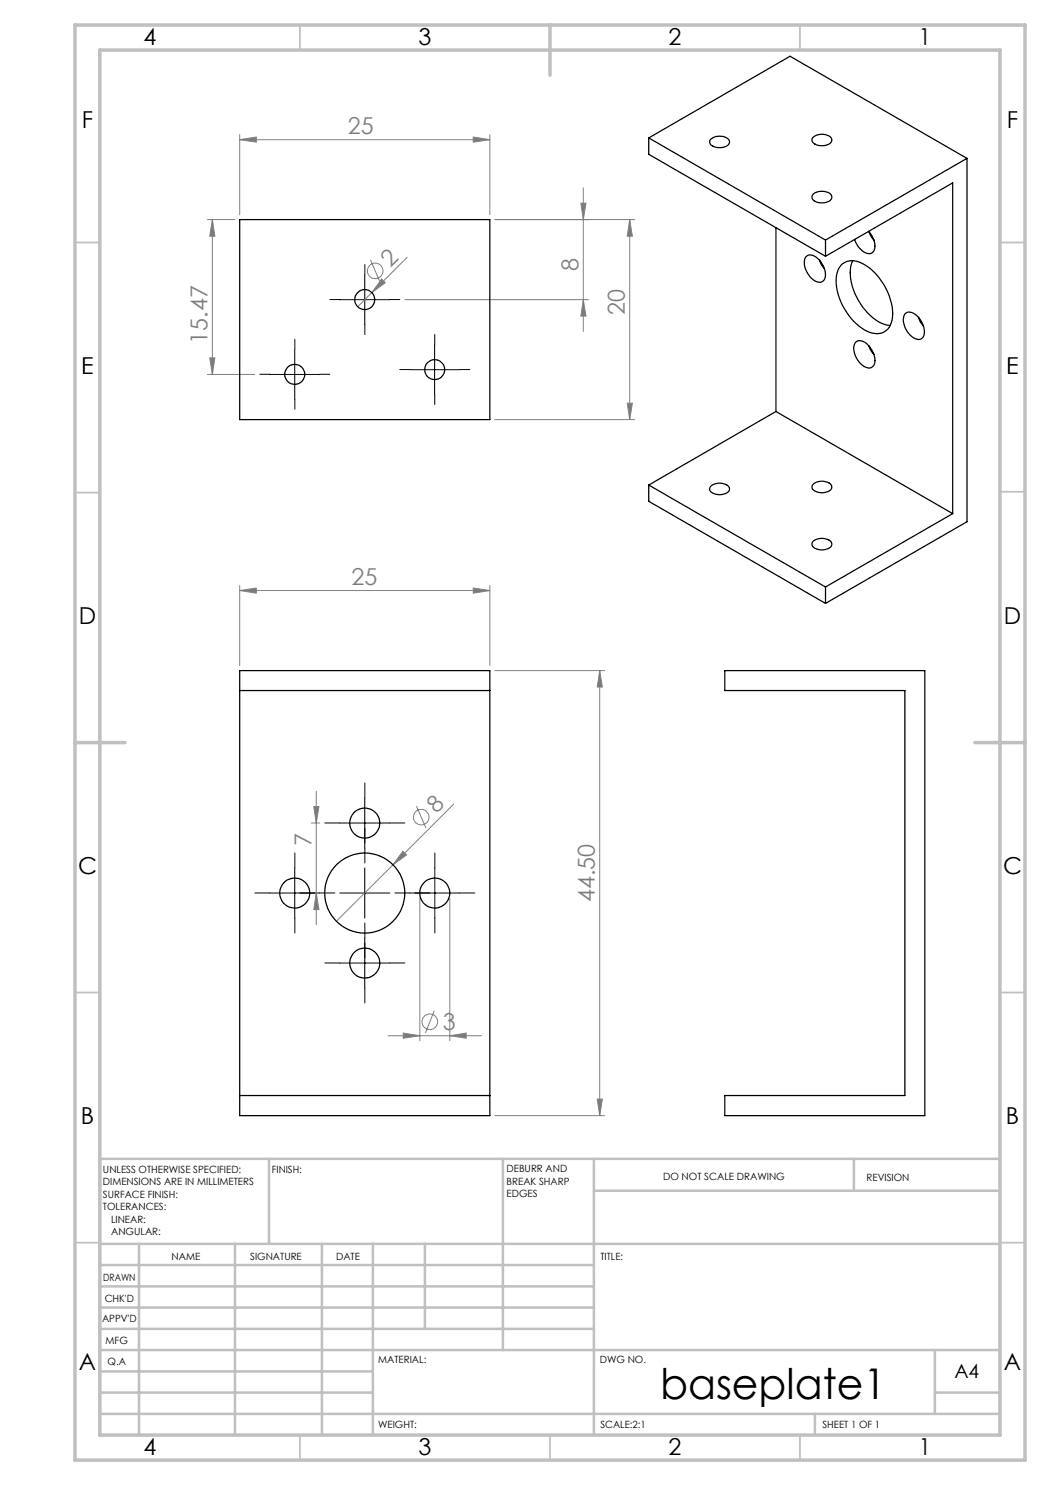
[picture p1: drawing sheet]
<svg xmlns="http://www.w3.org/2000/svg" width="210mm" height="297mm" viewBox="0 0 210 297" stroke-linecap="round" stroke-linejoin="round" font-family="sans-serif">
<g fill="none" stroke="#808080" stroke-width=".2">
<path d="M47.9 27.9l3.4-.5v1zM47.9 26.9v16M47.9 27.9h50.1M94.7 27.4l3.3 .5-3.3 .5zM98 26.9v16M116.7 37.6v28.7M41.5 43.9h5.5M42.5 43.9l.5 3.3h-1.1zM42.5 43.9v31M74.1 52l1.9 4.4M76.3 55.8l.7 .7-2.6 2zM81 59.9h36.7"/>
<path d="M81.4 51.5l-9.9 9.8M99 43.9h28M116.2 40.6h1l-.5 3.3zM116.7 59.9l.5 3.3h-1zM125.9 43.9l.6 3.3h-1.1zM125.9 43.9v40M41.5 74.9h9.4M41.9 71.6h1.1l-.5 3.3zM99 83.9h28M125.4 80.6h1.1l-.6 3.3zM47.9 118.1l3.4-.5v1zM47.9 117.1v16"/>
<path d="M47.9 118.1h50.1M94.7 117.6l3.3 .5-3.3 .5zM98 117.1v16M99 134.1h21.9M119.9 134.1l.6 3.3h-1zM119.9 134.1v89M63.3 158.3v26.7M62.3 164.6h1.7M62.8 161.3h1l-.5 3.3zM63.3 178.6l.5 3.3h-1zM80.6 170.2l.7 .8-2.7 2zM83.3 161.2l1.9 4.4"/>
<path d="M84 179.6v28.5M90 179.6v28.5M90.7 160.8l-23.4 23.5M77.6 207.1h18.7M80.6 206.6l3.4 .5-3.4 .5zM86.9 202.1l-1.8 4.5M90 207.1l3.2-.5v1zM119.5 219.8h1l-.6 3.3zM99 223.1h21.9"/>
<circle cx="75" cy="54.2" r="1.55"/>
<circle cx="84.2" cy="163.4" r="1.55"/>
<circle cx="86" cy="204.4" r="1.55"/>
</g>
<g fill="none" stroke="#000" stroke-width=".2" stroke-dasharray="15.2 1.3 1.3 1.3">
<path d="M68 59.9h-2M73 54.9v-2M78 59.9h2M54 74.9h-2M59 69.9v-2M59 79.9v2M64 74.9h2M73 64.9v2M82 73.9h-2M87 68.9v-2M87 78.9v2M92 73.9h2"/>
<path d="M73 159.6v-3M54 178.6h-3M59 173.6v-3M63 178.6h-3M64 178.6h3M68 164.6h-3M73 168.6v-3M73 169.6v3M78 164.6h3M82 178.6h-3M83 178.6h3M87 173.6v-3"/>
<path d="M92 178.6h3M59 183.6v3M68 192.6h-3M73 188.6v3M73 187.6v-3M73 197.6v3M78 192.6h3M87 183.6v3"/>
</g>
<g fill="none" stroke="#000" stroke-width=".2">
<path d="M67.9 59.9h10.1M73 54.9v10M53.9 74.9h10.1M58.9 69.9v10M82 73.9h9.9M86.9 68.9v10M73 159.6v10M53.9 178.6h10.1M58.9 173.6v10M67.9 178.6h10.1M67.9 164.6h10.1M73 173.6v10"/>
<path d="M82 178.6h9.9M87 173.6v10M67.9 192.6h10.1M73 187.6v10"/>
</g>
<g fill="none" stroke="#c0c0c0" stroke-width=".35">
<path d="M60 5v5M160 5v5M15 48.5h5M200 48.5h5M15 98.5h5M200 98.4h5M15 198.5h5M200 198.5h5M15 248.5h5M200 248.5h5M60 287v5M110 287v5"/>
<path d="M160 287v5"/>
</g>
<g fill="none" stroke="#c0c0c0" stroke-width=".5">
<path d="M53.8 231.8v17M100.6 231.8v38.2M118.8 231.8v55.2M118.8 238.2h81.2M170.8 231.8v6.4M200 231.8h-180v55.2M20 248.8h180M20 257.3h98.8M20 253h98.8M27.8 248.8v38.2M47 248.8v38.2M64.4 248.8v38.2"/>
<path d="M74.6 248.8v38.2M85 248.8v17M20 265.8h98.8M20 261.5h98.8M20 278.5h54.6M20 274.3h54.6M20 270h180M187 278.5h13M187 270v12.8M20 282.8h180M163 282.8v4.2"/>
</g>
<path d="M15 5h190v287h-190zM20 10h180v277h-180zM110 5v10M15 148.5h10M195 148.5h10" fill="none" stroke="#c0c0c0" stroke-width=".7"/>
<g fill="#808080">
<path d="M76.3 55.8l.7 .7-2.6 2z"/>
<path d="M80.6 170.2l.7 .8-2.7 2z"/>
<path d="M94.7 27.4l3.3 .5-3.3 .5zM47.9 27.9l3.4-.5v1z"/>
<path d="M47.9 118.1l3.4-.5v1zM94.7 117.6l3.3 .5-3.3 .5zM80.6 206.6l3.4 .5-3.4 .5zM90 207.1l3.2-.5v1z"/>
<path d="M63.3 178.6l.5 3.3h-1zM62.8 161.3h1l-.5 3.3zM116.7 59.9l.5 3.3h-1zM116.2 40.6h1l-.5 3.3zM41.9 71.6h1.1l-.5 3.3zM42.5 43.9l.5 3.3h-1.1z"/>
<path d="M119.5 219.8h1l-.6 3.3zM119.9 134.1l.6 3.3h-1zM125.4 80.6h1.1l-.6 3.3zM125.9 43.9l.6 3.3h-1.1z"/>
</g>
<g fill="none" stroke="#000" stroke-width=".25">
<path d="M129.8 27.6l28.2-16.3 35.4 20.4M129.8 27.6l35.3 20.4M129.8 27.6v3.3l35.3 20.4M142.1 27.9a2.65 2.65 0 0 1 3.8 .2 1.33 1.33 0 0 1-1.6 1.4 2.04 2.04 0 0 1-2.4-1.1zM162.5 27.5a2.65 2.65 0 0 1 3.8 .3 1.33 1.33 0 0 1-1.5 1.3 2.04 2.04 0 0 1-2.4-1.1zM162.7 38.8a2.64 2.64 0 0 1 3.6 .4 1.33 1.33 0 0 1-1.5 1.4 2.04 2.04 0 0 1-2.4-1.2zM193.4 31.7v72.6l-28.3 16.4M193.4 31.7l-28.3 16.3M47.9 43.9h50.1v40h-50.1zM155.2 45.5v36.8M161.2 51.4a1.64 1.64 0 0 1 2.3 .3 4 4 0 0 1 1.4 4.2 1.44 1.44 0 0 1-2.3 0 4.2 4.2 0 0 1-1.6-4.3zM163.9 52l.4 1 .6 .8"/>
<path d="M165.1 48v3.3M165.1 51.3l25.4-14.7v66.1M168.2 53.1a3.6 3.6 0 0 1 4.7-.2 12.1 12.1 0 0 1 5.5 11 3.2 3.2 0 0 1-5 2.3 12 12 0 0 1-6.1-11.2l.3-1.1zM170.5 52.1a8.6 8.6 0 0 0 .8 7.3 10.3 10.3 0 0 0 6 5.6l.7 .1M173.7 46.3a3.9 3.9 0 0 1 1.1 3.9 1.53 1.53 0 0 1-2.4 0l-.9-1.1-.6-1.2M173.8 46.3l.4 1 .6 .7M171.1 68.5a1.63 1.63 0 0 1 2.4 .4 4 4 0 0 1 1.3 4.2 1.47 1.47 0 0 1-2.4-.1 4.1 4.1 0 0 1-1.5-4.2zM173.8 69.2l.4 1 .6 .7M181 62.8a1.68 1.68 0 0 1 2.4 .3 4 4 0 0 1 1.2 4.3 1.43 1.43 0 0 1-2.2-.1 4.1 4.1 0 0 1-1.6-4.2zM183.7 63.5l.4 .9 .6 .8M129.8 97v3.3l35.3 20.4M129.8 97l35.3 20.4"/>
<path d="M142.2 97.2a2.64 2.64 0 0 1 3.7 .4 1.33 1.33 0 0 1-1.6 1.3 2.31 2.31 0 0 1-2.3-.9v-.4zM155.2 82.3l35.3 20.4M155.2 82.3l-25.4 14.7M162.7 96.8a2.6 2.6 0 0 1 3.6 .4 1.33 1.33 0 0 1-1.5 1.3 2.31 2.31 0 0 1-2.4-.9 .78 .78 0 0 1 .3-.8zM162.5 108.4a2.62 2.62 0 0 1 3.8 .2 1.33 1.33 0 0 1-1.5 1.4 2.24 2.24 0 0 1-2.4-1zM165.1 117.4v3.3M190.5 102.7l-25.4 14.7M47.9 134.1h50.1v89h-50.1zM47.9 138.1h50.1M145 134.1h40v89h-40v-4h36v-81h-36zM47.9 219.1h50.1"/>
<circle cx="72.9" cy="59.9" r="2"/>
<circle cx="58.9" cy="74.9" r="1.99"/>
<circle cx="86.9" cy="73.9" r="2"/>
<circle cx="58.9" cy="178.6" r="3"/>
<circle cx="73" cy="164.6" r="3"/>
<circle cx="73" cy="178.6" r="8"/>
<circle cx="86.9" cy="178.6" r="3"/>
<circle cx="72.9" cy="192.6" r="3"/>
</g>
<text font-size="8.5" x="132" y="279.7">baseplate1</text>
<g font-size="4.7">
<text x="28.7" y="9">4</text>
<text x="83.7" y="9">3</text>
<text x="133.7" y="9">2</text>
<text x="183.7" y="9">1</text>
<text x="16.4" y="25.5">F</text>
<text x="201.4" y="25.5">F</text>
<text x="16.2" y="74.7">E</text>
<text x="201.2" y="74.7">E</text>
<text x="15.8" y="124.7">D</text>
<text x="200.8" y="124.7">D</text>
<text x="15.6" y="174.7">C</text>
<text x="200.6" y="174.7">C</text>
<text x="16.2" y="224.7">B</text>
<text x="201.2" y="224.7">B</text>
<text x="15.8" y="274">A</text>
<text x="200.8" y="274">A</text>
<text x="28.7" y="291">4</text>
<text x="83.7" y="291">3</text>
<text x="133.7" y="291">2</text>
<text x="183.7" y="291">1</text>
</g>
<g font-size="4.7" fill="#808080">
<text x="69.6" y="26.9">25</text>
<text x="78.1" y="53.6" transform="rotate(-45 78.1 53.6)">2</text>
<text x="115.7" y="54.2" transform="rotate(-90 115.7 54.2)">8</text>
<text x="125" y="62.9" transform="rotate(-90 125 62.9)">20</text>
<text x="41.5" y="68.7" transform="rotate(-90 41.5 68.7)">15.47</text>
<text x="70.3" y="117.1">25</text>
<text x="87.3" y="162.8" transform="rotate(-45 87.3 162.8)">8</text>
<text x="62.3" y="169.2" transform="rotate(-90 62.3 169.2)">7</text>
<text x="119" y="180.4" transform="rotate(-90 119 180.4)">44.50</text>
<text x="88.6" y="206">3</text>
</g>
<text font-size="3.9" x="190.9" y="275.5">A4</text>
<g font-size="2">
<text x="20.6" y="234.6">UNLESS OTHERWISE SPECIFIED:</text>
<text x="20.6" y="237.1">DIMENSIONS ARE IN MILLIMETERS</text>
<text x="20.6" y="239.6">SURFACE FINISH:</text>
<text x="54.4" y="234.6">FINISH:</text>
<text x="101.3" y="234.5">DEBURR AND</text>
<text x="101.3" y="237">BREAK SHARP</text>
<text x="101.3" y="239.5">EDGES</text>
<text x="132.6" y="236">DO NOT SCALE DRAWING</text>
<text x="173.3" y="236.2">REVISION</text>
<text x="20.6" y="242.1">TOLERANCES:</text>
<text x="22.2" y="244.6">LINEAR:</text>
<text x="22.2" y="247.1">ANGULAR:</text>
<text x="34.3" y="252">NAME</text>
<text x="50" y="251.9">SIGNATURE</text>
<text x="67.2" y="251.9">DATE</text>
<text x="120.1" y="251.9">TITLE:</text>
<text x="20.6" y="256.1">DRAWN</text>
<text x="20.9" y="260.3">CHK'D</text>
<text x="20.4" y="264.4">APPV'D</text>
<text x="21.1" y="268.8">MFG</text>
<text x="21.5" y="273">Q.A</text>
<text x="75.6" y="272.5">MATERIAL:</text>
<text x="120" y="272.5">DWG NO.</text>
<text x="75.6" y="285.5">WEIGHT:</text>
<text x="120.1" y="285.6">SCALE:2:1</text>
<text x="164.5" y="285.6">SHEET 1 OF 1</text>
</g>
</svg>
